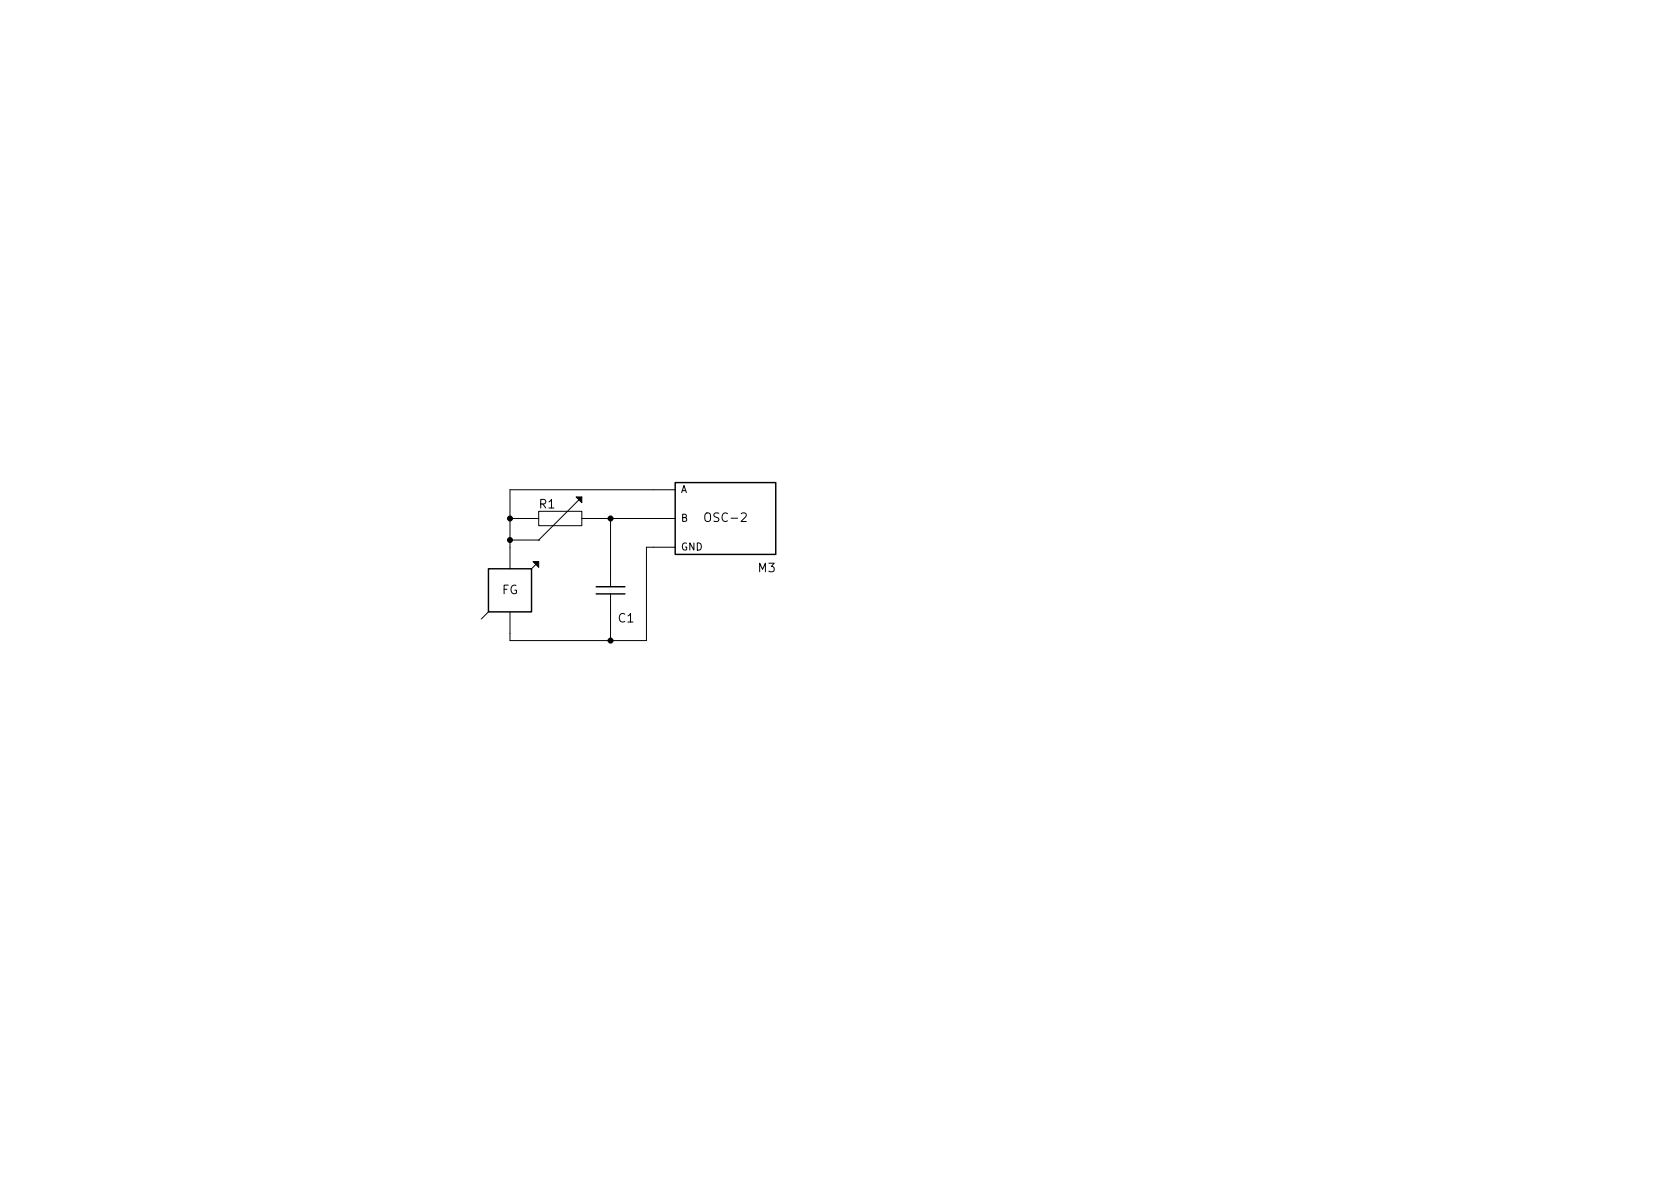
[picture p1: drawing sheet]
EESchema Schematic File Version 2
LIBS:elm
LIBS:power
LIBS:device
LIBS:transistors
LIBS:conn
LIBS:linear
LIBS:regul
LIBS:74xx
LIBS:cmos4000
LIBS:adc-dac
LIBS:memory
LIBS:xilinx
LIBS:special
LIBS:microcontrollers
LIBS:dsp
LIBS:microchip
LIBS:analog_switches
LIBS:motorola
LIBS:texas
LIBS:intel
LIBS:audio
LIBS:interface
LIBS:digital-audio
LIBS:philips
LIBS:display
LIBS:cypress
LIBS:siliconi
LIBS:opto
LIBS:atmel
LIBS:contrib
LIBS:valves
LIBS:RC_au-cache
EELAYER 27 0
EELAYER END
$Descr A4 11693 8268
encoding utf-8
Sheet 1 1
Title ""
Date "8 dec 2014"
Rev ""
Comp ""
Comment1 ""
Comment2 ""
Comment3 ""
Comment4 ""
$EndDescr
$Comp
L FG FG1
U 1 1
P 3550 4100
F 0 "FG1" H 3600 3900 60  0001 L CNN
F 1 "FG" H 3550 4100 60  0001 C CNN
F 2 "~" H 3550 4100 60  0000 C CNN
F 3 "~" H 3550 4100 60  0000 C CNN
	1    3550 4100
	1    0    0    -1  
$EndComp
$Comp
L RP R1
U 1 1
P 3900 3600
F 0 "R1" V 4000 3450 60  0000 L CNN
F 1 "RP" H 4000 3550 60  0001 L CNN
F 2 "~" H 3900 3600 60  0000 C CNN
F 3 "~" H 3900 3600 60  0000 C CNN
	1    3900 3600
	0    1    -1   0   
$EndComp
$Comp
L C C1
U 1 1
P 4250 4100
F 0 "C1" H 4300 3900 60  0000 L CNN
F 1 "C" H 4400 4050 60  0001 L CNN
F 2 "~" H 4250 4100 60  0000 C CNN
F 3 "~" H 4250 4100 60  0000 C CNN
	1    4250 4100
	1    0    0    -1  
$EndComp
Wire Wire Line
	3550 3750 3750 3750
Wire Wire Line
	3550 3400 3550 3800
Connection ~ 3550 3600
Wire Wire Line
	4250 3600 4250 3950
Connection ~ 4250 3600
$Comp
L OSC-2 M3
U 1 1
P 5050 3600
F 0 "M3" H 5400 3250 60  0000 R CNN
F 1 "OSC-2" H 5050 3600 60  0000 C CNN
F 2 "~" H 5050 3600 60  0000 C CNN
F 3 "~" H 5050 3600 60  0000 C CNN
	1    5050 3600
	1    0    0    -1  
$EndComp
Wire Wire Line
	4500 3800 4500 4450
Wire Wire Line
	4500 3800 4550 3800
Wire Wire Line
	4550 3600 4200 3600
Wire Wire Line
	4550 3400 3550 3400
Connection ~ 3550 3750
Wire Wire Line
	3600 3600 3550 3600
Wire Wire Line
	3550 4400 3550 4450
Wire Wire Line
	3550 4450 4500 4450
Wire Wire Line
	4250 4250 4250 4450
Connection ~ 4250 4450
$EndSCHEMATC
